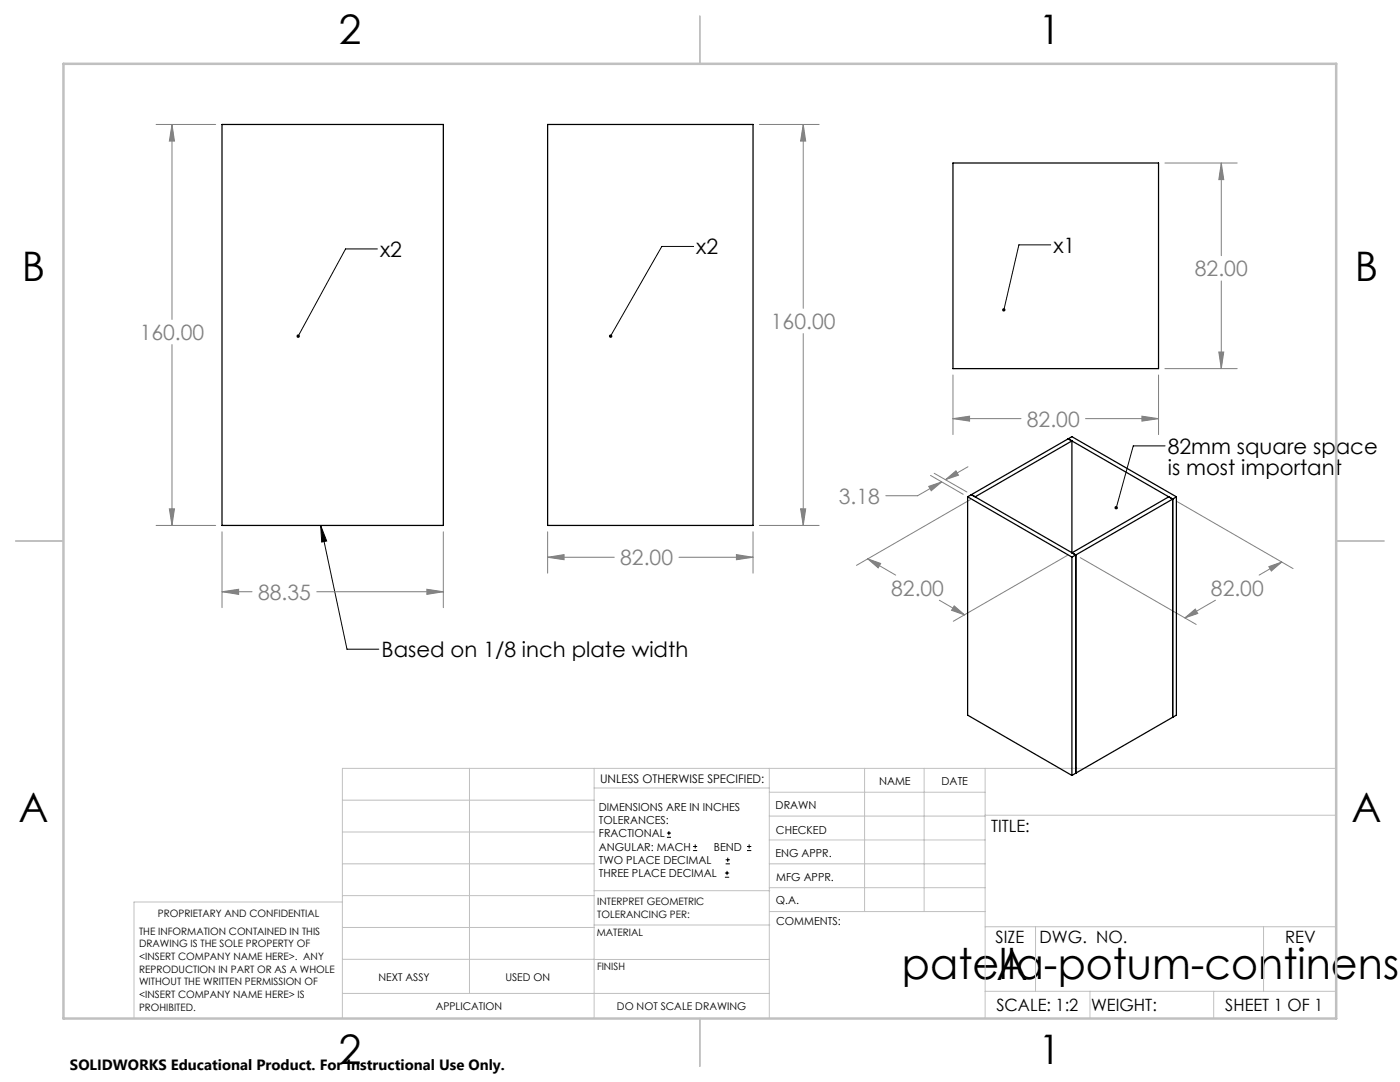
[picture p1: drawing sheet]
<svg xmlns="http://www.w3.org/2000/svg" width="279mm" height="216mm" viewBox="0 0 279 216" stroke-linecap="round" stroke-linejoin="round" font-family="sans-serif">
<g fill="none" stroke="#000" stroke-width=".2">
<path d="M75.3 49.7h-6.3l-9.5 17.4M138.4 49.2h-6.3l-10.3 17.9M209.7 48.9h-6.4l-3 12.9M232.5 89h-6.3l-3.4 12.3M64 104.8l1.2 3.2-1 .2zM64 104.8l5.3 24.7h6.3M133.1 167.1h.8M133.1 166.2h.8M133.5 165.8v.9M138.3 169.7h.8M138.3 168.9h.8M138.7 168.5v.8"/>
<path d="M144.7 175h.8M144.7 174.2h.8M144.8 172.4h.9M144.8 171.6h.9M145.1 173.8v.8M145.2 171.1v.9M149.1 169.7h.8M149.1 168.9h.8M149.5 168.5v.8"/>
</g>
<g fill="none" stroke="#808080" stroke-width=".2">
<path d="M31.2 24.8h11.8M34.3 24.8l.5 3.4h-1zM34.3 24.8v38.9M151.6 24.8h11.9M160.3 24.8l.5 3.4h-1zM160.3 24.8v36.7M232.5 32.5h14.4M243.7 32.5l.5 3.3h-1zM243.7 32.5v18.5M243.7 56.1v17.5M34.3 68.8v36M160.3 66.6v38.2"/>
<path d="M190.2 74.8v11.9M231.2 74.8v11.9M232.5 73.6h14.4M243.2 70.2h1l-.5 3.4zM185.3 97l2.6-.8-2.1 1.7zM185.7 94.9l6.5 3.7M186.4 94.4l6.6 3.8M187.9 96.2l-4.8 2.7h-6.3M188.7 95.7l2.1-1.8 .5 .9zM190.2 83.5l3.3-.5v1zM190.2 83.5h13.6M193.2 93.1l-4.5 2.6"/>
<path d="M193.7 99.7l-22.8 13.1M216.6 83.5h14.6M227.9 83l3.3 .5-3.3 .5zM31.2 104.8h11.8M33.8 101.5h1l-.5 3.3zM44.3 118.1l3.3-.5v1zM44.3 106.1v15.1M44.3 118.1h6M63.2 118.1h25.3M85.2 117.6l3.3 .5-3.3 .5zM88.5 106.1v15.1M109.3 111.2l3.3-.5v1z"/>
<path d="M109.3 106.1v8.3M109.3 111.2h13.3M135.5 111.2h14.8M147 110.7l3.3 .5-3.3 .5zM150.3 106.1v8.3M151.6 104.8h11.9M159.8 101.5h1l-.5 3.3zM173.2 111.5l2.6 .9-.5 .9zM173.2 111.5l5.6 3.3M187.5 119.8l5 2.9M213 110.8l-22.7 13.2M215.6 111.3l23.1 13.3"/>
<path d="M234.9 100.1l23.2 13.4M242.6 119.8l-6.1 3.5M253.2 113.1l2.6-1-2.1 1.8zM255.8 112.1l-4.5 2.7M190.4 120.9l2.1 1.8-2.6-.9zM236.5 123.3l2-1.8 .5 .9z"/>
</g>
<g fill="none" stroke="#c0c0c0" stroke-width=".2">
<path d="M68.3 159.7h50.3M93.7 153.3v44.9M118.6 153.3v49.9M118.6 157.2h34.9M153.5 153.3v49.9M153.5 158.1h43.1M172.5 153.3v28.6M184.4 153.3v28.6M196.6 153.3v49.9M266.7 153.3h-198.4v49.9M68.3 178.7h50.3M68.3 172.4h50.3"/>
<path d="M68.3 166h50.3M68.3 180h-41.6v23.2M118.6 177.7h35M153.5 167.6h43.1M153.5 162.8h43.1M153.5 172.4h43.1M153.5 177.1h43.1M196.6 162.7h70.1M68.3 198.2h85.2M68.3 191.4l85.2 .1M68.3 185.1h50.3M118.6 184.6h35"/>
<path d="M153.6 181.9h43M196.6 197.8h70.1M196.6 184.9h70.1M206.7 184.9v12.9M217.5 197.8v5.4M242.2 197.8v5.4M252.2 184.9v12.9"/>
</g>
<path d="M139.7 3.2v9.5M3.1 107.9h9.6M266.7 107.9h9.5M139.7 203.2v9.6" fill="none" stroke="#c0c0c0" stroke-width=".25"/>
<path d="M12.7 12.7h254v190.5h-254z" fill="none" stroke="#c0c0c0" stroke-width=".5"/>
<path d="M59.3 66.8a.33 .33 0 0 0 0 .6l.2-.3-.2 .3a.35 .35 0 0 0 .6-.3 .35 .35 0 0 0-.6-.3zM64 104.8l1.2 3.2-1 .2zM121.6 66.9l-.1 .3 .2 .2 .1-.3-.1 .3a.34 .34 0 0 0 .5-.1 .34 .34 0 0 0-.1-.5 .34 .34 0 0 0-.5 .1zM200.1 61.6a.32 .32 0 0 0 .1 .6l.1-.4-.1 .4a.34 .34 0 0 0 .4-.5 .34 .34 0 0 0-.5-.1zM222.5 101.1a.34 .34 0 0 0 .2 .5l.1-.3-.1 .3a.35 .35 0 0 0 .4-.4 .35 .35 0 0 0-.6-.1z" fill="#000"/>
<path d="M85.2 117.6l3.3 .5-3.3 .5zM44.3 118.1l3.3-.5v1zM33.8 101.5h1l-.5 3.3zM34.3 24.8l.5 3.4h-1zM109.3 111.2l3.3-.5v1zM147 110.7l3.3 .5-3.3 .5zM159.8 101.5h1l-.5 3.3zM160.3 24.8l.5 3.4h-1zM190.2 83.5l3.3-.5v1zM227.9 83l3.3 .5-3.3 .5zM243.2 70.2h1l-.5 3.4zM243.7 32.5l.5 3.3h-1zM188.7 95.7l2.1-1.8 .5 .9zM185.3 97l2.6-.8-2.1 1.7zM253.2 113.1l2.6-1-2.1 1.8zM236.5 123.3l2-1.8 .5 .9zM173.2 111.5l2.6 .9-.5 .9zM190.4 120.9l2.1 1.8-2.6-.9z" fill="#808080"/>
<g fill="none" stroke="#000" stroke-width=".25">
<path d="M44.3 24.8h44.2v80h-44.2zM109.3 24.8h41v80h-41zM190.2 32.5h41v41.1h-41zM193.1 99.1l20.8 12.1M193.1 99.1v43.6l20.8 12M193.9 98.7l-.8 .4M193.9 98.7l20.8 12M213.2 87.6l20.8 12M213.2 87.6l.7-.5 20.9 12M213.2 87.6l-19.3 11.1M213.2 87.6l.7 .4M213.9 88v22.3"/>
<path d="M213.9 88l-19.3 11.1-.7-.4M234 99.6v43.5M234 99.6l-19.3 11.1M234 99.6l-.7-.5-19.4 11.2M234.8 99.1l-.8 .5M234.8 99.1v43.6l-.8 .4M213.9 111.2v43.5M213.9 110.3l.8 .4M214.7 110.7l-.8 .5M214.7 110.7v43.6M214.7 154.3l-.8 .4M234 143.1l-19.3 11.2"/>
</g>
<g font-size="8.5">
<text x="180" y="195.4">patella-potum-continens</text>
<text x="198.9" y="195.5">A</text>
</g>
<g font-size="8.1">
<text x="67.6" y="8.9">2</text>
<text x="207.3" y="8.9">1</text>
<text x="4.4" y="56.2">B</text>
<text x="270.4" y="56.2">B</text>
<text x="3.7" y="164.1">A</text>
<text x="269.7" y="164.1">A</text>
<text x="67.6" y="212.4">2</text>
<text x="207.3" y="212.4">1</text>
</g>
<g font-size="4.2">
<text x="75.9" y="51.3">x2</text>
<text x="139" y="50.8">x2</text>
<text x="210.2" y="50.4">x1</text>
<text x="233.1" y="90.6">82mm square space</text>
<text x="233.1" y="94.7">is most important</text>
<text x="76.1" y="131.1">Based on 1/8 inch plate width</text>
</g>
<g font-size="4.2" fill="#808080">
<text x="238.5" y="55.1">82.00</text>
<text x="153.8" y="65.6">160.00</text>
<text x="27.9" y="67.8">160.00</text>
<text x="204.9" y="85.1">82.00</text>
<text x="167.4" y="100.5">3.18</text>
<text x="123.8" y="112.8">82.00</text>
<text x="51.5" y="119.7">88.35</text>
<text x="177.9" y="118.9">82.00</text>
<text x="241.7" y="118.9">82.00</text>
</g>
<g font-size="3.4">
<text x="197.8" y="166">TITLE:</text>
<text x="198.7" y="188.1">SIZE</text>
<text x="207.5" y="188.1">DWG. NO.</text>
<text x="256.5" y="188.2">REV</text>
<text x="198.8" y="201.7">SCALE: 1:2</text>
<text x="217.7" y="201.8">WEIGHT:</text>
<text x="244.5" y="201.7">SHEET 1 OF 1</text>
</g>
<text font-size="3" x="14" y="213.5">SOLIDWORKS Educational Product. For Instructional Use Only.</text>
<text font-size="2.4" x="119.8" y="156.2">UNLESS OTHERWISE SPECIFIED:</text>
<g font-size="2.2">
<text x="119.5" y="161.8">DIMENSIONS ARE IN INCHES</text>
<text x="154.8" y="161.4">DRAWN</text>
<text x="175.4" y="156.6">NAME</text>
<text x="187.9" y="156.7">DATE</text>
<text x="119.5" y="164.4">TOLERANCES:</text>
<text x="119.5" y="167.1">FRACTIONAL</text>
<text x="154.9" y="166.3">CHECKED</text>
<text x="119.5" y="169.7">ANGULAR: MACH</text>
<text x="119.5" y="172.4">TWO PLACE DECIMAL</text>
<text x="142.5" y="169.7">BEND</text>
<text x="154.8" y="171">ENG APPR.</text>
<text x="119.5" y="175">THREE PLACE DECIMAL</text>
<text x="154.9" y="175.7">MFG APPR.</text>
<text x="154.9" y="180.4">Q.A.</text>
<text x="154.9" y="184.6">COMMENTS:</text>
</g>
<g font-size="2.1">
<text x="75.5" y="195.7">NEXT ASSY</text>
<text x="100.9" y="195.7">USED ON</text>
<text x="86.9" y="201.5">APPLICATION</text>
<text x="123.1" y="201.6">DO NOT SCALE DRAWING</text>
</g>
<g font-size="2">
<text x="31.5" y="182.9">PROPRIETARY AND CONFIDENTIAL</text>
<text x="119.2" y="180.6">INTERPRET GEOMETRIC</text>
<text x="119.2" y="183.1">TOLERANCING PER:</text>
<text x="27.8" y="186.5">THE INFORMATION CONTAINED IN THIS</text>
<text x="27.8" y="189">DRAWING IS THE SOLE PROPERTY OF</text>
<text x="27.8" y="191.6">&lt;INSERT COMPANY NAME HERE&gt;. ANY</text>
<text x="119.1" y="186.7">MATERIAL</text>
<text x="27.8" y="194.1">REPRODUCTION IN PART OR AS A WHOLE</text>
<text x="27.8" y="196.6">WITHOUT THE WRITTEN PERMISSION OF</text>
<text x="119.1" y="193.5">FINISH</text>
<text x="27.8" y="199.1">&lt;INSERT COMPANY NAME HERE&gt; IS</text>
<text x="27.8" y="201.7">PROHIBITED.</text>
</g>
</svg>
